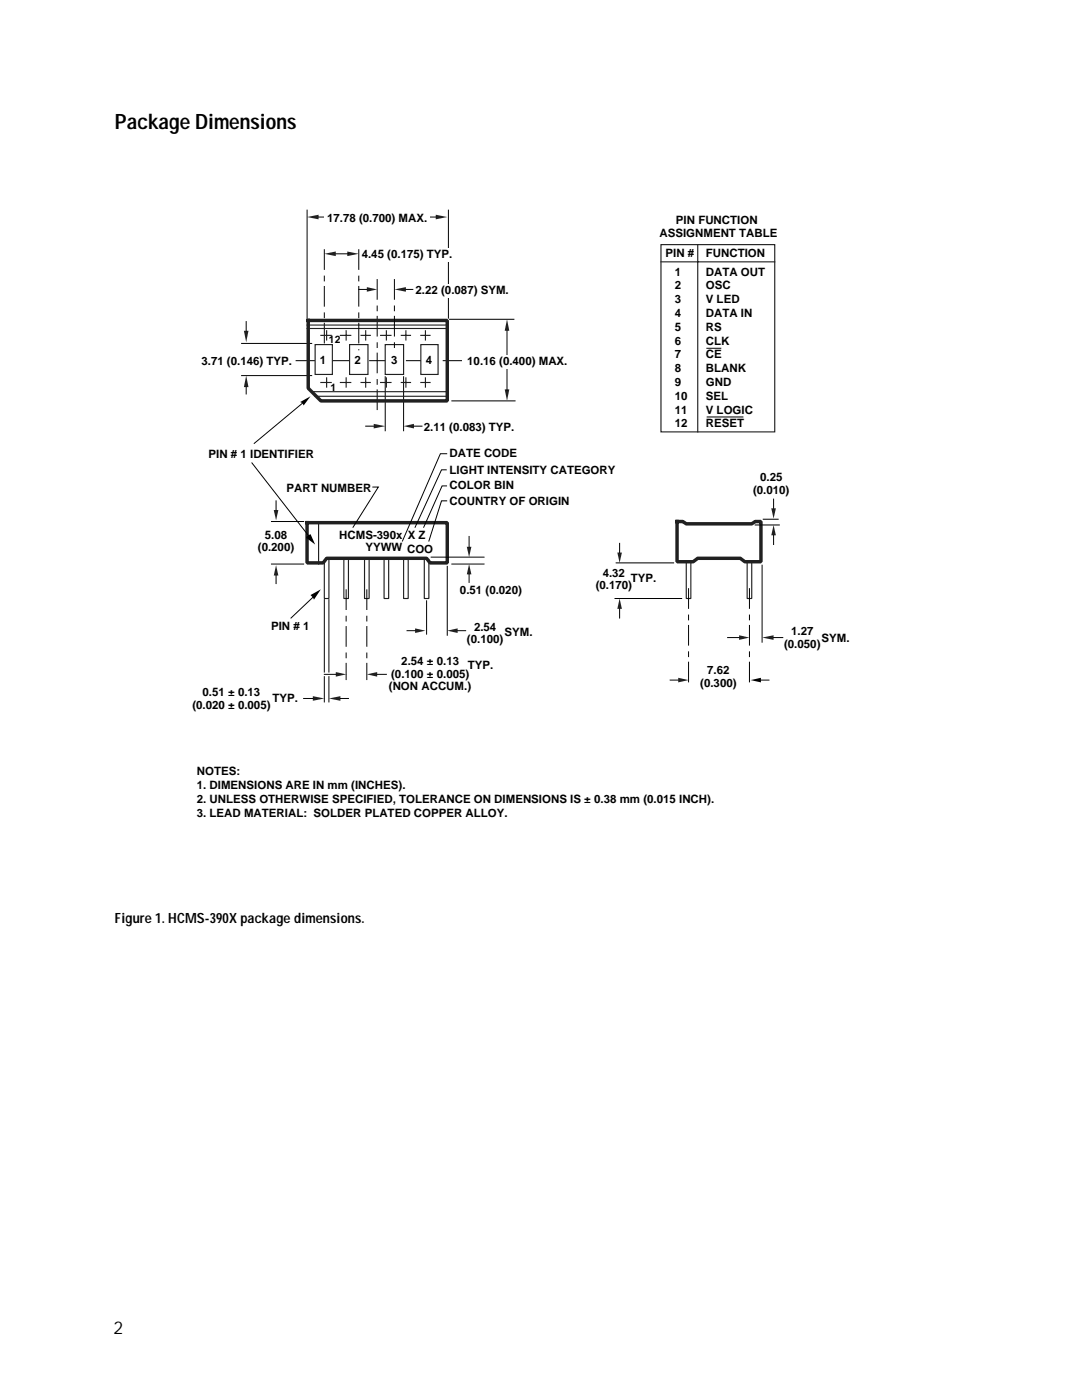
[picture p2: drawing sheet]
<svg xmlns="http://www.w3.org/2000/svg" width="216mm" height="279mm" viewBox="0 0 216 279" stroke-linecap="round" stroke-linejoin="round" font-family="sans-serif">
<path d="M62 118.8l2-1.2-1.3 2.1z" fill="#000"/>
<path d="M54.2 104.1h6.4M62.4 119.2l-4.3 4.1" fill="none" stroke="#000" stroke-width=".2"/>
<path d="M63.6 104.3v8.3M64.7 111.9v7.5h.9v-7.5M68.6 111.6v7.8h.9v-7.8M72.7 111.6v7.8h1v-7.8M76.6 111.6v7.8h1v-7.8M80.5 111.6v7.8h1v-7.8M84.7 111.6v7.8h.9v-7.8" fill="none" stroke="#231f20" stroke-width=".23"/>
<path d="M61.3 104.3h27.9v8h-3.4l-.7-.9h-19.9l-.7 .9h-3.2z" fill="none" stroke="#231f20" stroke-width=".69"/>
<path d="M54.6 101.8h.9l-.4 2.1z" fill="#231f20"/>
<path d="M55.1 100v1.8" fill="none" stroke="#000" stroke-width=".2"/>
<path d="M55.1 112.8l.4 2.1h-.9z" fill="#231f20"/>
<path d="M55.1 114.9v1.6M85.1 119.9v6.7M89.2 113v13.8M150.7 104.8h4.8M152.1 112.8v15.4M152.3 103.6h3M64.7 135v5.1M65.6 135v5.1" fill="none" stroke="#000" stroke-width=".2"/>
<path d="M73.2 117.6v18.1" fill="none" stroke="#000" stroke-width=".2" stroke-dasharray="4.1 1.1 1.1 .9" stroke-linecap="butt"/>
<path d="M135.1 104.1h1.1l.7 .4h13.1l.7-.4h1.1v8h-3.2l-.9-.7h-8.5l-.9 .7h-3.2z" fill="none" stroke="#231f20" stroke-width=".69"/>
<path d="M136.9 112.1v7.3h1v-7.3M149.1 112.1v7.3h.9v-7.3" fill="none" stroke="#231f20" stroke-width=".23"/>
<path d="M153.9 101.4h.9l-.4 2.1z" fill="#231f20"/>
<path d="M154.4 99.6v1.8" fill="none" stroke="#000" stroke-width=".2"/>
<path d="M154.4 104.8l.4 2h-.9z" fill="#231f20"/>
<path d="M154.4 106.8v1.9" fill="none" stroke="#000" stroke-width=".2"/>
<path d="M149.5 117.4v19.2" fill="none" stroke="#000" stroke-width=".2" stroke-dasharray="4.1 1.1 1.1 .9" stroke-linecap="butt"/>
<path d="M152.1 127.2l2.3-.4v.9z" fill="#231f20"/>
<path d="M154.4 127.2h1.8" fill="none" stroke="#000" stroke-width=".2"/>
<path d="M147.5 126.8l2 .4-2 .5z" fill="#231f20"/>
<path d="M122.7 119.4h13.3M122.9 112.3h11.5M145.2 127.2h2.3" fill="none" stroke="#000" stroke-width=".2"/>
<path d="M123.2 110.3h.9l-.5 2z" fill="#231f20"/>
<path d="M123.6 108.4v1.9" fill="none" stroke="#000" stroke-width=".2"/>
<path d="M123.6 119.4l.5 2.1h-.9z" fill="#231f20"/>
<path d="M123.6 121.5v1.8" fill="none" stroke="#000" stroke-width=".2"/>
<path d="M137.4 117.4v19.2" fill="none" stroke="#000" stroke-width=".2" stroke-dasharray="4.1 1.1 1.1 .9" stroke-linecap="butt"/>
<path d="M73.2 134.6l2.1-.5v.9z" fill="#231f20"/>
<path d="M75.3 134.6h1.8" fill="none" stroke="#000" stroke-width=".2"/>
<path d="M67 134.1l2.1 .5-2.1 .4z" fill="#231f20"/>
<path d="M64.7 134.6h2.3" fill="none" stroke="#000" stroke-width=".2"/>
<path d="M89.2 125.9l2.1-.5v.9z" fill="#231f20"/>
<path d="M91.3 125.9h1.6" fill="none" stroke="#000" stroke-width=".2"/>
<path d="M82.8 125.4l2.1 .5-2.1 .4z" fill="#231f20"/>
<path d="M54.2 112.6h6.4M81.2 125.9h1.6" fill="none" stroke="#000" stroke-width=".2"/>
<path d="M69.1 117.6v18.1" fill="none" stroke="#000" stroke-width=".2" stroke-dasharray="4.1 1.1 1.1 .9" stroke-linecap="butt"/>
<path d="M65.6 139.4l2.3-.5v1z" fill="#231f20"/>
<path d="M67.9 139.4h1.6" fill="none" stroke="#000" stroke-width=".2"/>
<path d="M62.4 138.9l2.3 .5-2.3 .5z" fill="#231f20"/>
<path d="M61.3 41.9v21.6M89.5 41.9v21.6M89.7 63.7h12.8M60.4 80.5l-9.7 8M89 93.8h-.9l-5.3 11.4M89.1 97h-.9l-3.7 8.2M89.1 90.6h-1.2l-7.6 17.4M89.1 100h-1l-2.5 8M90.2 80h12.6M60.6 139.4h1.8" fill="none" stroke="#000" stroke-width=".2"/>
<path d="M59.9 80.2l2.1-1.1-1.4 1.8-.2-.4z" fill="#000"/>
<path d="M75.3 55.7v26.1M59 72h33.7" fill="none" stroke="#000" stroke-width=".2" stroke-dasharray="4.1 1.1 1.1 .9" stroke-linecap="butt"/>
<g fill="#231f20">
<path d="M61.3 43.3l2.3-.4v.9z"/>
<path d="M87 42.9l2.2 .4-2.2 .5z"/>
</g>
<path d="M63.6 43.3h23.4" fill="none" stroke="#000" stroke-width=".2"/>
<g fill="#231f20">
<path d="M101.2 63.7l.4 2.3h-.9z"/>
<path d="M100.7 77.7h.9l-.4 2.3z"/>
</g>
<path d="M101.2 66v11.9" fill="none" stroke="#000" stroke-width=".2"/>
<path d="M64.7 49.7v20.2" fill="none" stroke="#000" stroke-width=".2" stroke-dasharray="4.1 1.1 1.1 .9" stroke-linecap="butt"/>
<path d="M80.5 85l2.1-.4v.9z" fill="#231f20"/>
<path d="M82.6 85h1.6" fill="none" stroke="#000" stroke-width=".2"/>
<path d="M74.6 84.6l2.3 .4-2.3 .5z" fill="#231f20"/>
<path d="M73 85h1.6" fill="none" stroke="#000" stroke-width=".2"/>
<g fill="#231f20">
<path d="M69.3 50.2l2.3 .5-2.3 .4z"/>
<path d="M64.7 50.7l2.3-.5v.9z"/>
</g>
<path d="M67 50.7h2.5" fill="none" stroke="#000" stroke-width=".2"/>
<path d="M73.2 57.3l2.1 .5-2.1 .4z" fill="#231f20"/>
<path d="M71.6 57.8h1.6M48.2 75h14M48.2 68.5h14M76.9 75.2v10.8M80.5 75.2v10.8" fill="none" stroke="#000" stroke-width=".2"/>
<path d="M78.7 57.8l2.3-.5v.9z" fill="#231f20"/>
<path d="M81 57.8h1.4" fill="none" stroke="#000" stroke-width=".2"/>
<g fill="#fff" stroke="#231f20" stroke-width=".23">
<path d="M84 68.8h3.4v5.9h-3.4z"/>
<path d="M76.9 68.8h3.6v5.9h-3.6z"/>
<path d="M69.8 68.8h3.6v5.9h-3.6z"/>
<path d="M62.9 68.8h3.4v5.9h-3.4z"/>
</g>
<g fill="#fff">
<path d="M84.7 70.6h2.3v2.8h-2.3z"/>
<path d="M77.6 70.6h2.2v2.8h-2.2z"/>
<path d="M70.4 70.6h2.3v2.8h-2.3z"/>
<path d="M63.3 70.6h2.3v2.8h-2.3z"/>
</g>
<path d="M61.5 64h27.7v16h-25.2l-2.5-2.5z" fill="none" stroke="#231f20" stroke-width=".69"/>
<path d="M61.3 64.9h27.7M61.3 65.6h27.7M62.4 78.2h26.6M62.9 79.1h26.1" fill="none" stroke="#231f20" stroke-width=".23"/>
<path d="M78.7 55.7v14.2" fill="none" stroke="#000" stroke-width=".2" stroke-dasharray="4.1 1.1 1.1 .9" stroke-linecap="butt"/>
<g fill="#fff">
<path d="M64.7 42.2h21.1v2.7h-21.1z"/>
<path d="M72.1 49.5h18.5v2.8h-18.5z"/>
<path d="M82.6 56.6h19.3v2.8h-19.3z"/>
<path d="M92.2 70.8h22.3v2.8h-22.3z"/>
</g>
<path d="M61.5 106.8l.5-.2 .9 2.1-1.9-1.4zM149.8 135.7l2-.4v.9z" fill="#000"/>
<path d="M50.3 92.4l11.2 14.4M74.4 97.2h1.1l-5.1 8M151.8 135.7h1.6" fill="none" stroke="#000" stroke-width=".2"/>
<path d="M135.3 135.3l2.1 .4-2.1 .5z" fill="#231f20"/>
<path d="M133.7 135.7h1.6" fill="none" stroke="#000" stroke-width=".2"/>
<path d="M71.6 49.7v20.2" fill="none" stroke="#000" stroke-width=".2" stroke-dasharray="4.1 1.1 1.1 .9" stroke-linecap="butt"/>
<path d="M48.7 66h.9l-.5 2.3z" fill="#231f20"/>
<path d="M49.1 64.2v1.8" fill="none" stroke="#000" stroke-width=".2"/>
<path d="M49.1 75l.5 2.3h-.9z" fill="#231f20"/>
<path d="M49.1 77.3v1.3M64.7 119.7v14.4M65.6 119.7v14.4M86 111.2h10.6M90.2 112.6h6.4" fill="none" stroke="#000" stroke-width=".2"/>
<g fill="none" stroke="#231f20" stroke-width=".23">
<path d="M64 76.3h2.1M64 66.9h2.1M65.2 66v1.9M65.2 75.4v1.9M67.9 76.3h2.1M67.9 66.9h2.1M69.1 66v1.9M69.1 75.4v1.9M72.1 76.3h1.8M72.1 66.9h1.8M73 66v1.9M73 75.4v1.9"/>
<path d="M75.9 76.3h2.1M75.9 66.9h2.1M77.1 66v1.9M77.1 75.4v1.9M80.1 76.3h1.8M80.1 66.9h1.8M81 66v1.9M81 75.4v1.9M84 76.3h1.8M84 66.9h1.8M84.9 66v1.9M84.9 75.4v1.9"/>
</g>
<path d="M93.1 109.1h1l-.5 2.1z" fill="#231f20"/>
<path d="M93.6 107.1v2" fill="none" stroke="#000" stroke-width=".2"/>
<path d="M93.6 112.6l.5 2h-1z" fill="#231f20"/>
<path d="M93.6 114.6v1.6" fill="none" stroke="#000" stroke-width=".2"/>
<path d="M131.9 48.8h22.7v37.4h-22.7zM131.9 52.3h22.7M139.2 48.8v37.4M141.1 69.5h2.7M141.1 83.2h7.1" fill="none" stroke="#231f20" stroke-width=".23"/>
<text font-size="4.2" x="22.9" y="25.7">Package Dimensions</text>
<text font-size="3.5" x="22.6" y="266.1">2</text>
<text font-size="2.8" x="22.9" y="184.2">Figure 1. HCMS-390X package dimensions.</text>
<g font-size="2.3">
<text x="65.3" y="44.2">17.78 (0.700) MAX.</text>
<text x="131.6" y="47.2">ASSIGNMENT TABLE</text>
<text x="134.9" y="44.7">PIN FUNCTION</text>
<text x="72.2" y="51.6">4.45 (0.175) TYP.</text>
<text x="132.8" y="51.3">PIN #</text>
<text x="140.8" y="51.3">FUNCTION</text>
<text x="82.9" y="58.7">2.22 (0.087) SYM.</text>
<text x="134.6" y="55">1</text>
<text x="134.6" y="57.8">2</text>
<text x="140.8" y="55">DATA OUT</text>
<text x="140.8" y="57.8">OSC</text>
<text x="134.6" y="60.5">3</text>
<text x="134.6" y="63.3">4</text>
<text x="140.8" y="60.5">V LED</text>
<text x="140.8" y="63.3">DATA IN</text>
<text x="134.6" y="66">5</text>
<text x="134.6" y="68.8">6</text>
<text x="134.6" y="71.5">7</text>
<text x="140.8" y="66">RS</text>
<text x="140.8" y="68.8">CLK</text>
<text x="140.8" y="71.5">CE</text>
<text x="40.2" y="72.8">3.71 (0.146) TYP.</text>
<text x="63.8" y="72.7">1</text>
<text x="70.7" y="72.7">2</text>
<text x="78.1" y="72.7">3</text>
<text x="84.9" y="72.7">4</text>
<text x="93.2" y="72.9">10.16 (0.400) MAX.</text>
<text x="134.6" y="74.3">8</text>
<text x="134.6" y="77">9</text>
<text x="140.8" y="74.3">BLANK</text>
<text x="140.8" y="77">GND</text>
<text x="134.6" y="79.8">10</text>
<text x="134.6" y="82.5">11</text>
<text x="140.8" y="79.8">SEL</text>
<text x="140.8" y="82.5">V LOGIC</text>
<text x="84.6" y="86">2.11 (0.083) TYP.</text>
<text x="134.6" y="85.3">12</text>
<text x="140.8" y="85.3">RESET</text>
<text x="41.6" y="91.5">PIN # 1 IDENTIFIER</text>
<text x="89.7" y="94.6">LIGHT INTENSITY CATEGORY</text>
<text x="89.7" y="91.3">DATE CODE</text>
<text x="57.2" y="98.1">PART NUMBER</text>
<text x="89.7" y="97.7">COLOR BIN</text>
<text x="89.7" y="100.8">COUNTRY OF ORIGIN</text>
<text x="150.3" y="98.6">(0.010)</text>
<text x="151.7" y="96.1">0.25</text>
<text x="52.9" y="107.5">5.08</text>
<text x="67.7" y="107.5">HCMS-390x X Z</text>
<text x="51.5" y="110">(0.200)</text>
<text x="72.9" y="110">YYWW COO</text>
<text x="91.8" y="118.5">0.51 (0.020)</text>
<text x="118.9" y="117.6">(0.170)</text>
<text x="120.3" y="115.1">4.32</text>
<text x="125.9" y="116.2">TYP.</text>
<text x="54.1" y="125.6">PIN # 1</text>
<text x="94.6" y="125.9">2.54</text>
<text x="93.2" y="128.4">(0.100)</text>
<text x="100.7" y="127">SYM.</text>
<text x="156.5" y="129.3">(0.050)</text>
<text x="157.9" y="126.8">1.27</text>
<text x="163.9" y="128.2">SYM.</text>
<text x="77.6" y="137.8">(NON ACCUM.)</text>
<text x="78" y="135.3">(0.100 ± 0.005)</text>
<text x="80.1" y="132.7">2.54 ± 0.13</text>
<text x="93.3" y="133.4">TYP.</text>
<text x="139.7" y="137.1">(0.300)</text>
<text x="141.1" y="134.6">7.62</text>
<text x="38.4" y="141.5">(0.020 ± 0.005)</text>
<text x="40.4" y="138.9">0.51 ± 0.13</text>
<text x="54.4" y="140.1">TYP.</text>
<text x="39.3" y="154.8">NOTES:</text>
<text x="39.3" y="157.5">1. DIMENSIONS ARE IN mm (INCHES).</text>
<text x="39.3" y="160.3">2. UNLESS OTHERWISE SPECIFIED, TOLERANCE ON DIMENSIONS IS ± 0.38 mm (0.015 INCH).</text>
<text x="39.3" y="163">3. LEAD MATERIAL: SOLDER PLATED COPPER ALLOY.</text>
</g>
<g font-size="2.1">
<text x="65.6" y="68.5">12</text>
<text x="66" y="77.9">1</text>
</g>
</svg>
